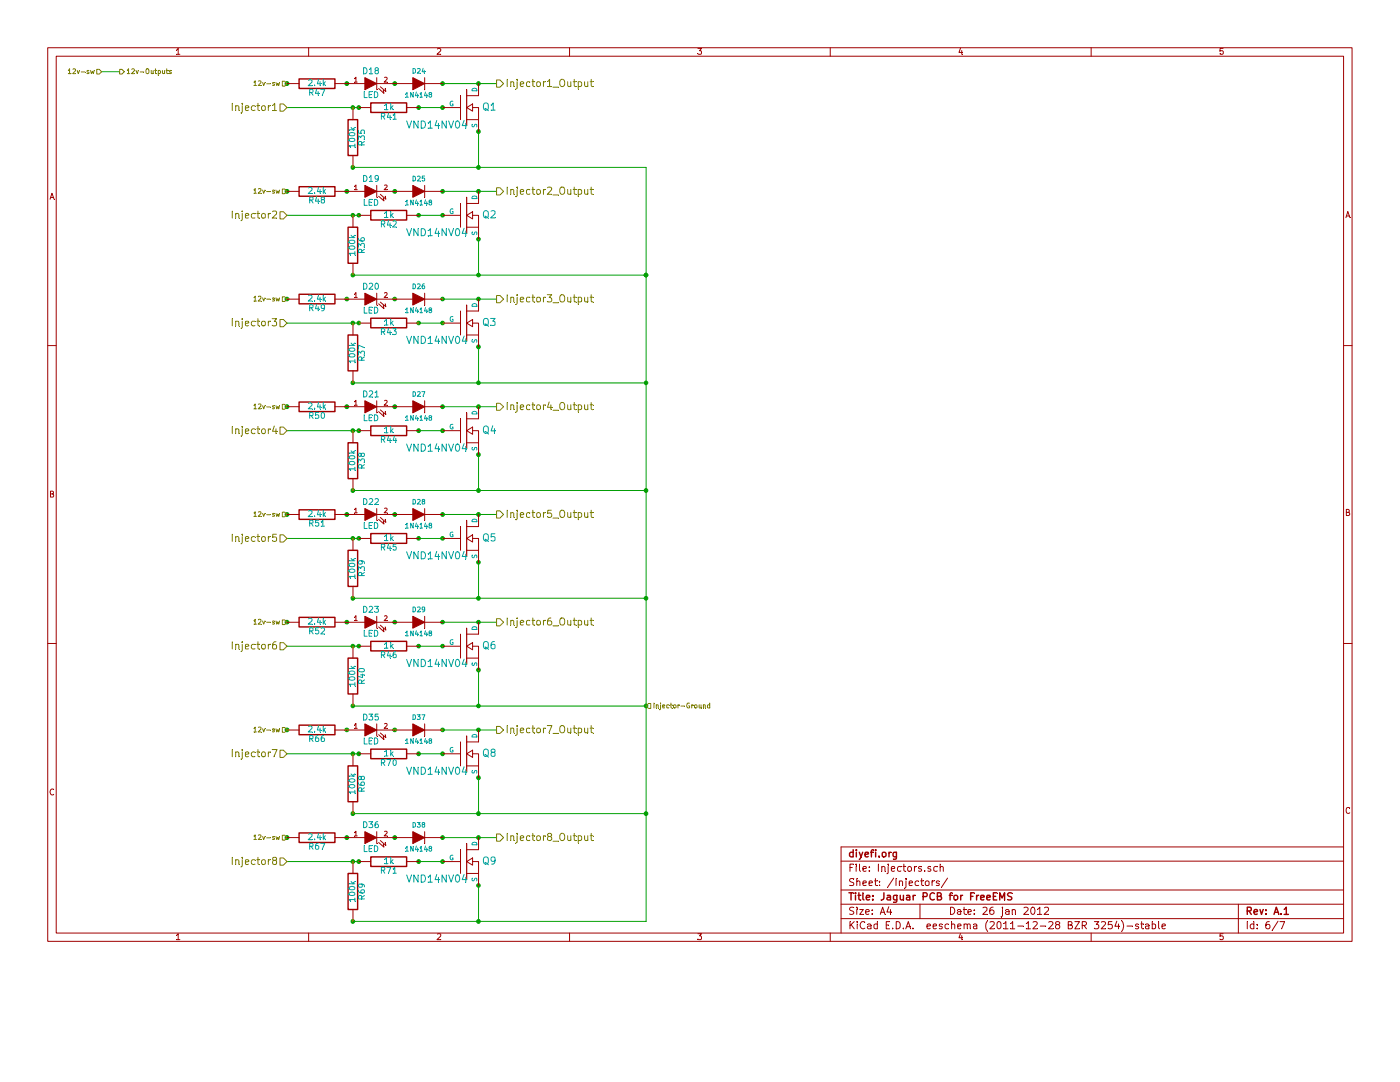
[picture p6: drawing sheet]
EESchema Schematic File Version 2  date Thu 26 Jan 2012 03:16:21 AM EST
LIBS:power
LIBS:device
LIBS:transistors
LIBS:conn
LIBS:linear
LIBS:regul
LIBS:74xx
LIBS:analog_switches
LIBS:motorola
LIBS:interface
LIBS:opto
LIBS:atmel
LIBS:contrib
LIBS:mc9s12xdp512
LIBS:ft232rl
LIBS:lm2937et
LIBS:usb_b
LIBS:freeEMS_lib
LIBS:mpx4100a
LIBS:Jaguar-cache
EELAYER 24  0
EELAYER END
$Descr A4 11700 8267
Sheet 6 7
Title "Jaguar PCB for FreeEMS"
Date "26 jan 2012"
Rev "A.1"
Comp "diyefi.org"
Comment1 ""
Comment2 ""
Comment3 ""
Comment4 ""
$EndDescr
Connection ~ 5400 2300
Connection ~ 5400 6800
Wire Wire Line
	5400 1400 5400 7700
Wire Wire Line
	3700 1600 4150 1600
Wire Wire Line
	3700 5200 4150 5200
Connection ~ 2400 2500
Connection ~ 2400 1600
Connection ~ 2400 700 
Wire Wire Line
	3700 700  4150 700 
Connection ~ 3700 2500
Connection ~ 3700 3400
Wire Wire Line
	3700 3400 4150 3400
Connection ~ 2400 3400
Connection ~ 2400 4300
Connection ~ 4000 2300
Connection ~ 5400 2300
Wire Wire Line
	5400 2300 2950 2300
Connection ~ 4000 4100
Connection ~ 5400 4100
Wire Wire Line
	5400 4100 2950 4100
Wire Wire Line
	5400 5900 2950 5900
Wire Wire Line
	2400 5400 3000 5400
Connection ~ 2400 5200
Connection ~ 5400 5900
Connection ~ 3700 1600
Connection ~ 3700 700 
Connection ~ 3300 5200
Connection ~ 2900 5200
Connection ~ 2900 4300
Connection ~ 3300 4300
Connection ~ 3300 3400
Connection ~ 2900 3400
Connection ~ 2900 2500
Connection ~ 3300 2500
Connection ~ 3300 1600
Connection ~ 2900 1600
Connection ~ 2900 700 
Connection ~ 3300 700 
Wire Wire Line
	4000 1400 4000 1100
Connection ~ 2950 1400
Wire Wire Line
	3700 900  3500 900 
Connection ~ 4000 1100
Connection ~ 3700 900 
Connection ~ 3500 900 
Connection ~ 3000 900 
Connection ~ 2950 900 
Connection ~ 2950 1800
Connection ~ 3000 1800
Connection ~ 3500 1800
Connection ~ 3700 1800
Connection ~ 4000 2000
Connection ~ 4000 1600
Wire Wire Line
	3700 1800 3500 1800
Connection ~ 2950 2300
Wire Wire Line
	4000 2300 4000 2000
Connection ~ 2950 2700
Connection ~ 3000 2700
Connection ~ 3500 2700
Connection ~ 3700 2700
Connection ~ 4000 2900
Connection ~ 4000 2500
Wire Wire Line
	3700 2700 3500 2700
Connection ~ 2950 3200
Wire Wire Line
	4000 2900 4000 3200
Connection ~ 2950 3600
Connection ~ 3000 3600
Connection ~ 3500 3600
Connection ~ 3700 3600
Connection ~ 4000 3800
Connection ~ 4000 3400
Wire Wire Line
	3700 3600 3500 3600
Connection ~ 2950 4100
Wire Wire Line
	4000 4100 4000 3800
Wire Wire Line
	4000 4700 4000 5000
Connection ~ 2950 5000
Wire Wire Line
	3700 4500 3500 4500
Connection ~ 4000 4300
Connection ~ 4000 4700
Connection ~ 3700 4500
Connection ~ 3500 4500
Connection ~ 3000 4500
Connection ~ 2950 4500
Connection ~ 2950 5400
Connection ~ 3000 5400
Connection ~ 3500 5400
Connection ~ 3700 5400
Connection ~ 4000 5600
Connection ~ 4000 5200
Wire Wire Line
	3700 5400 3500 5400
Connection ~ 2950 5900
Wire Wire Line
	4000 5900 4000 5600
Connection ~ 4000 700 
Connection ~ 4000 5900
Wire Wire Line
	3000 4500 2400 4500
Wire Wire Line
	5400 5000 2950 5000
Connection ~ 5400 5000
Connection ~ 4000 5000
Wire Wire Line
	5400 3200 2950 3200
Connection ~ 5400 3200
Connection ~ 4000 3200
Wire Wire Line
	5400 1400 2950 1400
Connection ~ 4000 1400
Wire Wire Line
	2400 3600 3000 3600
Wire Wire Line
	3000 2700 2400 2700
Wire Wire Line
	3700 2500 4150 2500
Wire Wire Line
	3700 4300 4150 4300
Connection ~ 3700 4300
Connection ~ 3700 5200
Wire Wire Line
	2400 900  3000 900 
Wire Wire Line
	3000 1800 2400 1800
Wire Wire Line
	850  600  1000 600 
Connection ~ 3700 6100
Connection ~ 4000 6800
Wire Wire Line
	4000 6800 4000 6500
Connection ~ 2950 6800
Wire Wire Line
	3700 6300 3500 6300
Connection ~ 4000 6100
Connection ~ 4000 6500
Connection ~ 3700 6300
Connection ~ 3500 6300
Connection ~ 3000 6300
Connection ~ 2950 6300
Connection ~ 2900 6100
Connection ~ 3300 6100
Connection ~ 2400 6100
Wire Wire Line
	2400 6300 3000 6300
Wire Wire Line
	2950 6800 5400 6800
Wire Wire Line
	3700 6100 4150 6100
Wire Wire Line
	3700 7000 4150 7000
Wire Wire Line
	5400 7700 2950 7700
Wire Wire Line
	2400 7200 3000 7200
Connection ~ 2400 7000
Connection ~ 3300 7000
Connection ~ 2900 7000
Connection ~ 2950 7200
Connection ~ 3000 7200
Connection ~ 3500 7200
Connection ~ 3700 7200
Connection ~ 4000 7400
Connection ~ 4000 7000
Wire Wire Line
	3700 7200 3500 7200
Connection ~ 2950 7700
Wire Wire Line
	4000 7700 4000 7400
Connection ~ 4000 7700
Connection ~ 3700 7000
Text HLabel 2400 7200 0    60   Input ~ 0
Injector8
Text HLabel 2400 7000 0    40   Input ~ 0
12v-sw
$Comp
L DIODE D38
U 1 1
P 3500 7000
F 0 "D38" H 3500 7100 40  0000 C CNN
F 1 "1N4148" H 3500 6900 40  0000 C CNN
	1    3500 7000
	1    0    0    -1  
$EndComp
$Comp
L LED D36
U 1 1
P 3100 7000
F 0 "D36" H 3100 7100 50  0000 C CNN
F 1 "LED" H 3100 6900 50  0000 C CNN
	1    3100 7000
	1    0    0    -1  
$EndComp
$Comp
L R R67
U 1 1
P 2650 7000
F 0 "R67" V 2730 7000 50  0000 C CNN
F 1 "2.4k" V 2650 7000 50  0000 C CNN
	1    2650 7000
	0    1    1    0   
$EndComp
$Comp
L R R69
U 1 1
P 2950 7450
F 0 "R69" V 3030 7450 50  0000 C CNN
F 1 "100k" V 2950 7450 50  0000 C CNN
	1    2950 7450
	1    0    0    -1  
$EndComp
$Comp
L R R71
U 1 1
P 3250 7200
F 0 "R71" V 3330 7200 50  0000 C CNN
F 1 "1k" V 3250 7200 50  0000 C CNN
F 4 "1.00KXBK-ND" H 3250 7200 60  0001 C CNN "Digikey"
	1    3250 7200
	0    1    1    0   
$EndComp
$Comp
L MOSFET_N Q9
U 1 1
P 3900 7200
F 0 "Q9" H 4150 7200 60  0000 R CNN
F 1 "VND14NV04" H 3910 7050 60  0000 R CNN
	1    3900 7200
	1    0    0    -1  
$EndComp
Text HLabel 4150 7000 2    60   Output ~ 0
Injector8_Output
Text HLabel 4150 6100 2    60   Output ~ 0
Injector7_Output
$Comp
L MOSFET_N Q8
U 1 1
P 3900 6300
F 0 "Q8" H 4150 6300 60  0000 R CNN
F 1 "VND14NV04" H 3910 6150 60  0000 R CNN
	1    3900 6300
	1    0    0    -1  
$EndComp
$Comp
L R R70
U 1 1
P 3250 6300
F 0 "R70" V 3330 6300 50  0000 C CNN
F 1 "1k" V 3250 6300 50  0000 C CNN
F 4 "1.00KXBK-ND" H 3250 6300 60  0001 C CNN "Digikey"
	1    3250 6300
	0    1    1    0   
$EndComp
$Comp
L R R68
U 1 1
P 2950 6550
F 0 "R68" V 3030 6550 50  0000 C CNN
F 1 "100k" V 2950 6550 50  0000 C CNN
	1    2950 6550
	1    0    0    -1  
$EndComp
$Comp
L R R66
U 1 1
P 2650 6100
F 0 "R66" V 2730 6100 50  0000 C CNN
F 1 "2.4k" V 2650 6100 50  0000 C CNN
	1    2650 6100
	0    1    1    0   
$EndComp
$Comp
L LED D35
U 1 1
P 3100 6100
F 0 "D35" H 3100 6200 50  0000 C CNN
F 1 "LED" H 3100 6000 50  0000 C CNN
	1    3100 6100
	1    0    0    -1  
$EndComp
$Comp
L DIODE D37
U 1 1
P 3500 6100
F 0 "D37" H 3500 6200 40  0000 C CNN
F 1 "1N4148" H 3500 6000 40  0000 C CNN
	1    3500 6100
	1    0    0    -1  
$EndComp
Text HLabel 2400 6100 0    40   Input ~ 0
12v-sw
Text HLabel 2400 6300 0    60   Input ~ 0
Injector7
Text HLabel 2400 5400 0    60   Input ~ 0
Injector6
Text HLabel 2400 4500 0    60   Input ~ 0
Injector5
Text HLabel 2400 3600 0    60   Input ~ 0
Injector4
Text HLabel 2400 900  0    60   Input ~ 0
Injector1
Text HLabel 1000 600  2    40   Output ~ 0
12v-Outputs
Text HLabel 850  600  0    40   Input ~ 0
12v-sw
Text HLabel 2400 5200 0    40   Input ~ 0
12v-sw
Text HLabel 2400 4300 0    40   Input ~ 0
12v-sw
Text HLabel 2400 3400 0    40   Input ~ 0
12v-sw
Text HLabel 2400 2500 0    40   Input ~ 0
12v-sw
Text HLabel 2400 1600 0    40   Input ~ 0
12v-sw
Text HLabel 5400 5900 2    40   Input ~ 0
Injector-Ground
Text HLabel 2400 2700 0    60   Input ~ 0
Injector3
$Comp
L DIODE D29
U 1 1
P 3500 5200
F 0 "D29" H 3500 5300 40  0000 C CNN
F 1 "1N4148" H 3500 5100 40  0000 C CNN
	1    3500 5200
	1    0    0    -1  
$EndComp
$Comp
L DIODE D28
U 1 1
P 3500 4300
F 0 "D28" H 3500 4400 40  0000 C CNN
F 1 "1N4148" H 3500 4200 40  0000 C CNN
	1    3500 4300
	1    0    0    -1  
$EndComp
$Comp
L DIODE D27
U 1 1
P 3500 3400
F 0 "D27" H 3500 3500 40  0000 C CNN
F 1 "1N4148" H 3500 3300 40  0000 C CNN
	1    3500 3400
	1    0    0    -1  
$EndComp
$Comp
L DIODE D26
U 1 1
P 3500 2500
F 0 "D26" H 3500 2600 40  0000 C CNN
F 1 "1N4148" H 3500 2400 40  0000 C CNN
	1    3500 2500
	1    0    0    -1  
$EndComp
$Comp
L DIODE D25
U 1 1
P 3500 1600
F 0 "D25" H 3500 1700 40  0000 C CNN
F 1 "1N4148" H 3500 1500 40  0000 C CNN
	1    3500 1600
	1    0    0    -1  
$EndComp
$Comp
L DIODE D24
U 1 1
P 3500 700
F 0 "D24" H 3500 800 40  0000 C CNN
F 1 "1N4148" H 3500 600 40  0000 C CNN
	1    3500 700 
	1    0    0    -1  
$EndComp
$Comp
L LED D23
U 1 1
P 3100 5200
F 0 "D23" H 3100 5300 50  0000 C CNN
F 1 "LED" H 3100 5100 50  0000 C CNN
	1    3100 5200
	1    0    0    -1  
$EndComp
$Comp
L R R52
U 1 1
P 2650 5200
F 0 "R52" V 2730 5200 50  0000 C CNN
F 1 "2.4k" V 2650 5200 50  0000 C CNN
	1    2650 5200
	0    1    1    0   
$EndComp
$Comp
L R R51
U 1 1
P 2650 4300
F 0 "R51" V 2730 4300 50  0000 C CNN
F 1 "2.4k" V 2650 4300 50  0000 C CNN
	1    2650 4300
	0    1    1    0   
$EndComp
$Comp
L LED D22
U 1 1
P 3100 4300
F 0 "D22" H 3100 4400 50  0000 C CNN
F 1 "LED" H 3100 4200 50  0000 C CNN
	1    3100 4300
	1    0    0    -1  
$EndComp
$Comp
L LED D21
U 1 1
P 3100 3400
F 0 "D21" H 3100 3500 50  0000 C CNN
F 1 "LED" H 3100 3300 50  0000 C CNN
	1    3100 3400
	1    0    0    -1  
$EndComp
$Comp
L R R50
U 1 1
P 2650 3400
F 0 "R50" V 2730 3400 50  0000 C CNN
F 1 "2.4k" V 2650 3400 50  0000 C CNN
	1    2650 3400
	0    1    1    0   
$EndComp
$Comp
L R R49
U 1 1
P 2650 2500
F 0 "R49" V 2730 2500 50  0000 C CNN
F 1 "2.4k" V 2650 2500 50  0000 C CNN
	1    2650 2500
	0    1    1    0   
$EndComp
$Comp
L LED D20
U 1 1
P 3100 2500
F 0 "D20" H 3100 2600 50  0000 C CNN
F 1 "LED" H 3100 2400 50  0000 C CNN
	1    3100 2500
	1    0    0    -1  
$EndComp
$Comp
L LED D19
U 1 1
P 3100 1600
F 0 "D19" H 3100 1700 50  0000 C CNN
F 1 "LED" H 3100 1500 50  0000 C CNN
	1    3100 1600
	1    0    0    -1  
$EndComp
$Comp
L R R48
U 1 1
P 2650 1600
F 0 "R48" V 2730 1600 50  0000 C CNN
F 1 "2.4k" V 2650 1600 50  0000 C CNN
	1    2650 1600
	0    1    1    0   
$EndComp
Text HLabel 2400 700  0    40   Input ~ 0
12v-sw
$Comp
L R R47
U 1 1
P 2650 700
F 0 "R47" V 2730 700 50  0000 C CNN
F 1 "2.4k" V 2650 700 50  0000 C CNN
	1    2650 700 
	0    1    1    0   
$EndComp
$Comp
L LED D18
U 1 1
P 3100 700
F 0 "D18" H 3100 800 50  0000 C CNN
F 1 "LED" H 3100 600 50  0000 C CNN
	1    3100 700 
	1    0    0    -1  
$EndComp
$Comp
L R R40
U 1 1
P 2950 5650
F 0 "R40" V 3030 5650 50  0000 C CNN
F 1 "100k" V 2950 5650 50  0000 C CNN
	1    2950 5650
	1    0    0    -1  
$EndComp
$Comp
L R R46
U 1 1
P 3250 5400
F 0 "R46" V 3330 5400 50  0000 C CNN
F 1 "1k" V 3250 5400 50  0000 C CNN
F 4 "1.00KXBK-ND" H 3250 5400 60  0001 C CNN "Digikey"
	1    3250 5400
	0    1    1    0   
$EndComp
$Comp
L MOSFET_N Q6
U 1 1
P 3900 5400
F 0 "Q6" H 4150 5400 60  0000 R CNN
F 1 "VND14NV04" H 3910 5250 60  0000 R CNN
	1    3900 5400
	1    0    0    -1  
$EndComp
$Comp
L MOSFET_N Q5
U 1 1
P 3900 4500
F 0 "Q5" H 4150 4500 60  0000 R CNN
F 1 "VND14NV04" H 3910 4350 60  0000 R CNN
	1    3900 4500
	1    0    0    -1  
$EndComp
$Comp
L R R45
U 1 1
P 3250 4500
F 0 "R45" V 3330 4500 50  0000 C CNN
F 1 "1k" V 3250 4500 50  0000 C CNN
F 4 "1.00KXBK-ND" H 3250 4500 60  0001 C CNN "Digikey"
	1    3250 4500
	0    1    1    0   
$EndComp
$Comp
L R R39
U 1 1
P 2950 4750
F 0 "R39" V 3030 4750 50  0000 C CNN
F 1 "100k" V 2950 4750 50  0000 C CNN
	1    2950 4750
	1    0    0    -1  
$EndComp
$Comp
L R R38
U 1 1
P 2950 3850
F 0 "R38" V 3030 3850 50  0000 C CNN
F 1 "100k" V 2950 3850 50  0000 C CNN
	1    2950 3850
	1    0    0    -1  
$EndComp
$Comp
L R R44
U 1 1
P 3250 3600
F 0 "R44" V 3330 3600 50  0000 C CNN
F 1 "1k" V 3250 3600 50  0000 C CNN
F 4 "1.00KXBK-ND" H 3250 3600 60  0001 C CNN "Digikey"
	1    3250 3600
	0    1    1    0   
$EndComp
$Comp
L MOSFET_N Q4
U 1 1
P 3900 3600
F 0 "Q4" H 4150 3600 60  0000 R CNN
F 1 "VND14NV04" H 3910 3450 60  0000 R CNN
	1    3900 3600
	1    0    0    -1  
$EndComp
$Comp
L R R37
U 1 1
P 2950 2950
F 0 "R37" V 3030 2950 50  0000 C CNN
F 1 "100k" V 2950 2950 50  0000 C CNN
	1    2950 2950
	1    0    0    -1  
$EndComp
$Comp
L R R43
U 1 1
P 3250 2700
F 0 "R43" V 3330 2700 50  0000 C CNN
F 1 "1k" V 3250 2700 50  0000 C CNN
F 4 "1.00KXBK-ND" H 3250 2700 60  0001 C CNN "Digikey"
	1    3250 2700
	0    1    1    0   
$EndComp
$Comp
L MOSFET_N Q3
U 1 1
P 3900 2700
F 0 "Q3" H 4150 2700 60  0000 R CNN
F 1 "VND14NV04" H 3910 2550 60  0000 R CNN
	1    3900 2700
	1    0    0    -1  
$EndComp
$Comp
L R R36
U 1 1
P 2950 2050
F 0 "R36" V 3030 2050 50  0000 C CNN
F 1 "100k" V 2950 2050 50  0000 C CNN
	1    2950 2050
	1    0    0    -1  
$EndComp
$Comp
L R R42
U 1 1
P 3250 1800
F 0 "R42" V 3330 1800 50  0000 C CNN
F 1 "1k" V 3250 1800 50  0000 C CNN
F 4 "1.00KXBK-ND" H 3250 1800 60  0001 C CNN "Digikey"
	1    3250 1800
	0    1    1    0   
$EndComp
$Comp
L MOSFET_N Q2
U 1 1
P 3900 1800
F 0 "Q2" H 4150 1800 60  0000 R CNN
F 1 "VND14NV04" H 3910 1650 60  0000 R CNN
	1    3900 1800
	1    0    0    -1  
$EndComp
Text HLabel 4150 5200 2    60   Output ~ 0
Injector6_Output
Text HLabel 4150 4300 2    60   Output ~ 0
Injector5_Output
Text HLabel 4150 3400 2    60   Output ~ 0
Injector4_Output
Text HLabel 4150 2500 2    60   Output ~ 0
Injector3_Output
Text HLabel 2400 1800 0    60   Input ~ 0
Injector2
Text HLabel 4150 1600 2    60   Output ~ 0
Injector2_Output
Text HLabel 4150 700  2    60   Output ~ 0
Injector1_Output
$Comp
L MOSFET_N Q1
U 1 1
P 3900 900
F 0 "Q1" H 4150 900 60  0000 R CNN
F 1 "VND14NV04" H 3910 750 60  0000 R CNN
	1    3900 900 
	1    0    0    -1  
$EndComp
$Comp
L R R41
U 1 1
P 3250 900
F 0 "R41" V 3330 900 50  0000 C CNN
F 1 "1k" V 3250 900 50  0000 C CNN
F 4 "1.00KXBK-ND" H 3250 900 60  0001 C CNN "Digikey"
	1    3250 900 
	0    1    1    0   
$EndComp
$Comp
L R R35
U 1 1
P 2950 1150
F 0 "R35" V 3030 1150 50  0000 C CNN
F 1 "100k" V 2950 1150 50  0000 C CNN
	1    2950 1150
	1    0    0    -1  
$EndComp
$EndSCHEMATC
